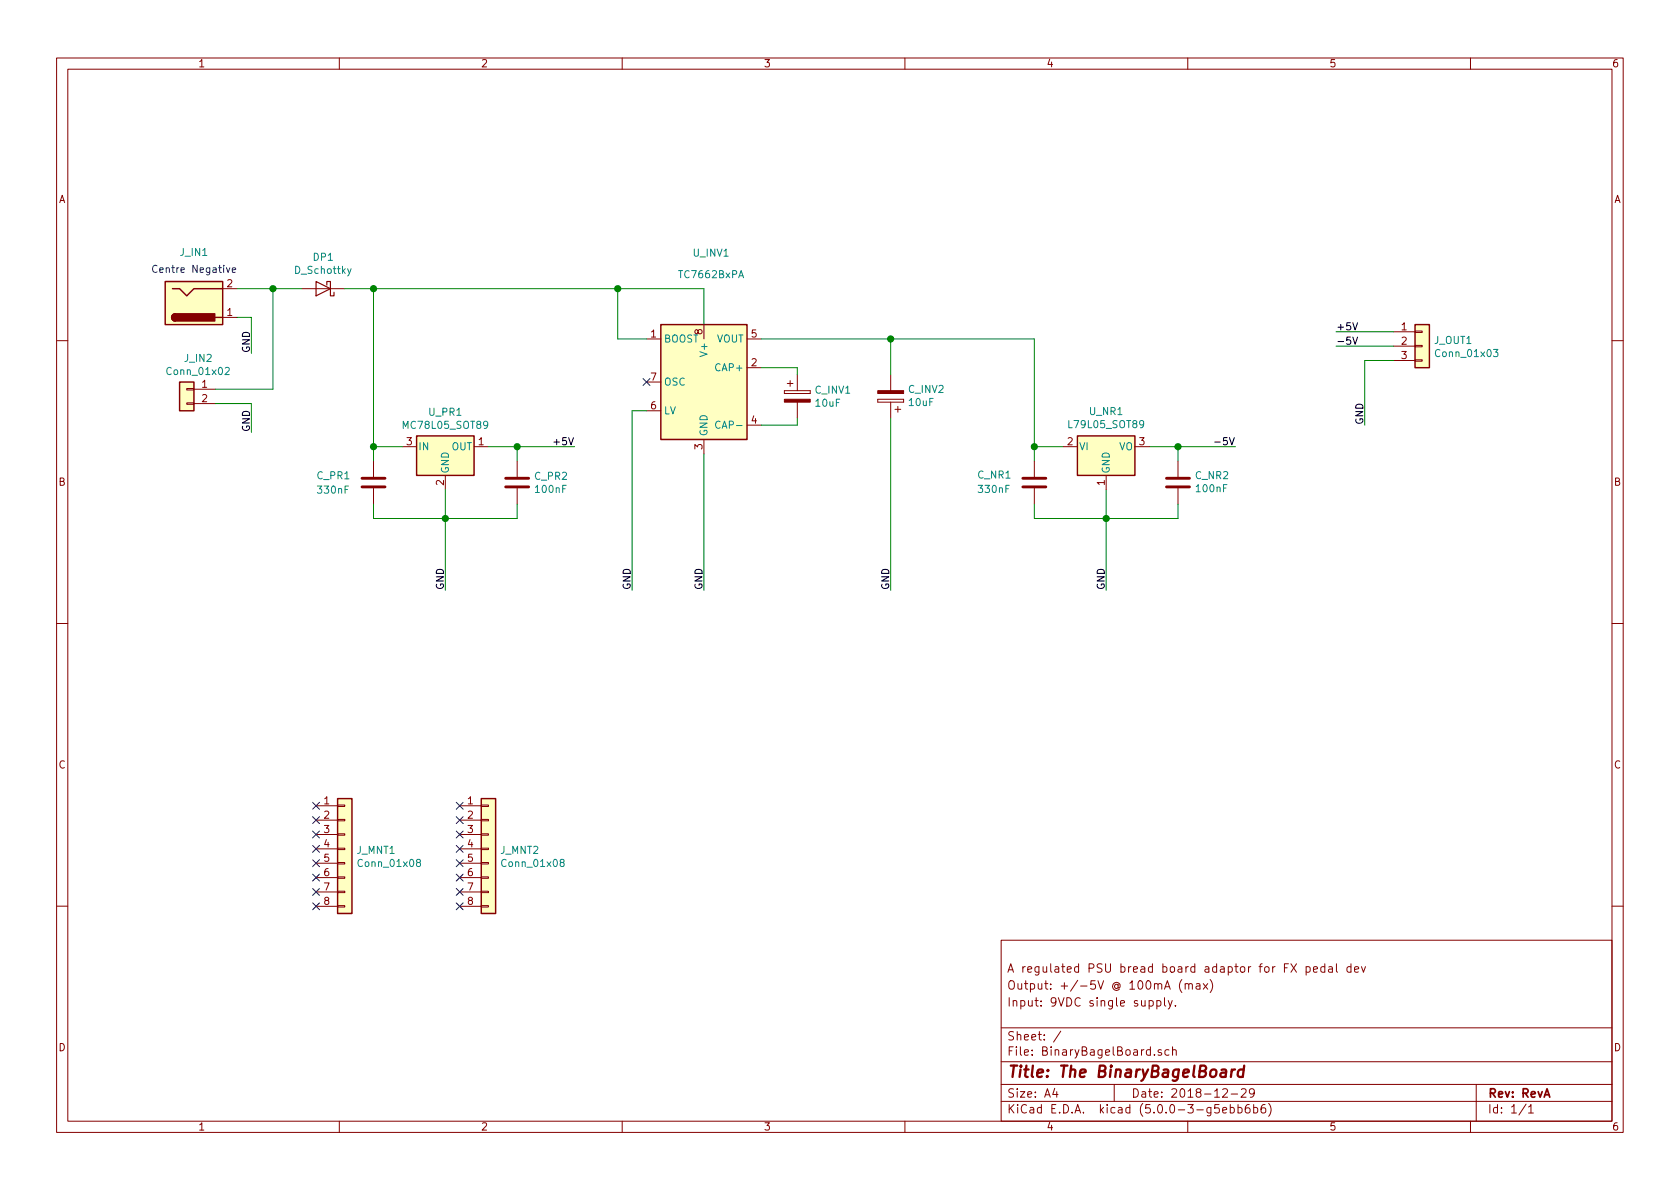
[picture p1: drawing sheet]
EESchema Schematic File Version 4
LIBS:BinaryBagelBoard-cache
EELAYER 26 0
EELAYER END
$Descr A4 11693 8268
encoding utf-8
Sheet 1 1
Title "The BinaryBagelBoard"
Date "2018-12-29"
Rev "RevA"
Comp ""
Comment1 "Input: 9VDC single supply. "
Comment2 "Output: +/-5V @ 100mA (max)"
Comment3 "A regulated PSU bread board adaptor for FX pedal dev"
Comment4 ""
$EndDescr
$Comp
L Converter_DCDC:TC7662BxPA U_INV1
U 1 1
P 4900 2650
F 0 "U_INV1" H 4950 3550 50  0000 C CNN
F 1 "TC7662BxPA" H 4950 3400 50  0000 C CNN
F 2 "Package_SO:SOIC-8_3.9x4.9mm_P1.27mm" H 5000 2550 50  0001 C CNN
F 3 "http://ww1.microchip.com/downloads/en/DeviceDoc/21469a.pdf" H 5000 2550 50  0001 C CNN
	1    4900 2650
	1    0    0    -1  
$EndComp
$Comp
L Regulator_Linear:MC78L05_SOT89 U_PR1
U 1 1
P 3100 3100
F 0 "U_PR1" H 3100 3342 50  0000 C CNN
F 1 "MC78L05_SOT89" H 3100 3251 50  0000 C CNN
F 2 "Package_TO_SOT_SMD:SOT-89-3_Handsoldering" H 3100 3300 50  0001 C CIN
F 3 "http://www.fairchildsemi.com/ds/LM/LM78L05A.pdf" H 3100 3050 50  0001 C CNN
	1    3100 3100
	1    0    0    -1  
$EndComp
$Comp
L Connector_Generic:Conn_01x03 J_OUT1
U 1 1
P 9900 2400
F 0 "J_OUT1" H 9980 2442 50  0000 L CNN
F 1 "Conn_01x03" H 9980 2351 50  0000 L CNN
F 2 "TerminalBlock:TerminalBlock_bornier-3_P5.08mm" H 9900 2400 50  0001 C CNN
F 3 "~" H 9900 2400 50  0001 C CNN
	1    9900 2400
	1    0    0    -1  
$EndComp
$Comp
L Connector:Barrel_Jack J_IN1
U 1 1
P 1350 2100
F 0 "J_IN1" H 1350 1750 50  0000 C CNN
F 1 "Barrel_Jack" H 1350 1750 50  0001 C CNN
F 2 "Connector_BarrelJack:BarrelJack_Horizontal" H 1400 2060 50  0001 C CNN
F 3 "~" H 1400 2060 50  0001 C CNN
	1    1350 2100
	1    0    0    1   
$EndComp
$Comp
L Connector_Generic:Conn_01x02 J_IN2
U 1 1
P 1300 2700
F 0 "J_IN2" H 1220 2917 50  0000 C CNN
F 1 "Conn_01x02" H 1220 2826 50  0000 C CNN
F 2 "TerminalBlock:TerminalBlock_bornier-2_P5.08mm" H 1300 2700 50  0001 C CNN
F 3 "~" H 1300 2700 50  0001 C CNN
	1    1300 2700
	-1   0    0    -1  
$EndComp
$Comp
L Device:C C_NR1
U 1 1
P 7200 3350
F 0 "C_NR1" H 6800 3300 50  0000 L CNN
F 1 "330nF" H 6800 3400 50  0000 L CNN
F 2 "Capacitor_SMD:C_0805_2012Metric_Pad1.15x1.40mm_HandSolder" H 7238 3200 50  0001 C CNN
F 3 "~" H 7200 3350 50  0001 C CNN
	1    7200 3350
	1    0    0    1   
$EndComp
Wire Wire Line
	3400 3100 3600 3100
$Comp
L Device:C C_NR2
U 1 1
P 8200 3350
F 0 "C_NR2" H 8085 3304 50  0000 R CNN
F 1 "100nF" H 8085 3395 50  0000 R CNN
F 2 "Capacitor_SMD:C_0805_2012Metric_Pad1.15x1.40mm_HandSolder" H 8238 3200 50  0001 C CNN
F 3 "~" H 8200 3350 50  0001 C CNN
	1    8200 3350
	-1   0    0    1   
$EndComp
$Comp
L Device:C C_PR2
U 1 1
P 3600 3350
F 0 "C_PR2" H 3715 3396 50  0000 L CNN
F 1 "100nF" H 3715 3305 50  0000 L CNN
F 2 "Capacitor_SMD:C_0805_2012Metric_Pad1.15x1.40mm_HandSolder" H 3638 3200 50  0001 C CNN
F 3 "~" H 3600 3350 50  0001 C CNN
	1    3600 3350
	1    0    0    -1  
$EndComp
$Comp
L Device:C C_PR1
U 1 1
P 2600 3350
F 0 "C_PR1" H 2200 3400 50  0000 L CNN
F 1 "330nF" H 2200 3300 50  0000 L CNN
F 2 "Capacitor_SMD:C_0805_2012Metric_Pad1.15x1.40mm_HandSolder" H 2638 3200 50  0001 C CNN
F 3 "~" H 2600 3350 50  0001 C CNN
	1    2600 3350
	1    0    0    -1  
$EndComp
Wire Wire Line
	2800 3100 2600 3100
Wire Wire Line
	4900 2000 4900 2250
Wire Wire Line
	1500 2700 1900 2700
Wire Wire Line
	1900 2700 1900 2000
Wire Wire Line
	1500 2800 1750 2800
Wire Wire Line
	1750 2800 1750 3000
Wire Wire Line
	4900 3150 4900 4100
$Comp
L Device:CP C_INV1
U 1 1
P 5550 2750
F 0 "C_INV1" H 5668 2796 50  0000 L CNN
F 1 "10uF" H 5668 2705 50  0000 L CNN
F 2 "Capacitor_SMD:CP_Elec_4x5.7" H 5588 2600 50  0001 C CNN
F 3 "~" H 5550 2750 50  0001 C CNN
	1    5550 2750
	1    0    0    -1  
$EndComp
Wire Wire Line
	5300 2550 5550 2550
Wire Wire Line
	5550 2550 5550 2600
Wire Wire Line
	5300 2950 5550 2950
Wire Wire Line
	5550 2950 5550 2900
Wire Wire Line
	8000 3100 8200 3100
Wire Wire Line
	7200 3200 7200 3100
Wire Wire Line
	7200 3100 7400 3100
Wire Wire Line
	8200 3200 8200 3100
Wire Wire Line
	2600 3100 2600 2000
Wire Wire Line
	2600 2000 4300 2000
Wire Wire Line
	5300 2350 6200 2350
Wire Wire Line
	7200 2350 7200 3100
Connection ~ 7200 3100
$Comp
L Device:CP C_INV2
U 1 1
P 6200 2750
F 0 "C_INV2" H 6082 2704 50  0000 R CNN
F 1 "10uF" H 6082 2795 50  0000 R CNN
F 2 "Capacitor_SMD:CP_Elec_4x5.7" H 6238 2600 50  0001 C CNN
F 3 "~" H 6200 2750 50  0001 C CNN
	1    6200 2750
	-1   0    0    1   
$EndComp
Wire Wire Line
	6200 2600 6200 2350
Connection ~ 6200 2350
Wire Wire Line
	6200 2350 7200 2350
Wire Wire Line
	6200 2900 6200 4100
Wire Wire Line
	4500 2350 4300 2350
Wire Wire Line
	4300 2350 4300 2000
Connection ~ 4300 2000
Wire Wire Line
	4300 2000 4900 2000
Wire Wire Line
	4500 2850 4400 2850
Wire Wire Line
	4400 2850 4400 4100
NoConn ~ 4500 2650
Wire Wire Line
	7200 3500 7200 3600
Wire Wire Line
	7200 3600 7700 3600
Wire Wire Line
	8200 3600 8200 3500
Wire Wire Line
	7700 3400 7700 3600
Connection ~ 7700 3600
Wire Wire Line
	7700 3600 8200 3600
Wire Wire Line
	7700 3600 7700 4100
Wire Wire Line
	3100 3400 3100 3600
Wire Wire Line
	3600 3500 3600 3600
Wire Wire Line
	3600 3600 3100 3600
Connection ~ 3100 3600
Wire Wire Line
	3100 3600 3100 4100
Wire Wire Line
	2600 3500 2600 3600
Wire Wire Line
	2600 3600 3100 3600
Wire Wire Line
	2600 3200 2600 3100
Connection ~ 2600 3100
Wire Wire Line
	3600 3100 3600 3200
Text Label 3100 4100 1    50   ~ 0
GND
Text Label 4400 4100 1    50   ~ 0
GND
Text Label 4900 4100 1    50   ~ 0
GND
Text Label 6200 4100 1    50   ~ 0
GND
Text Label 7700 4100 1    50   ~ 0
GND
Text Label 1750 3000 1    50   ~ 0
GND
Text Label 1750 2450 1    50   ~ 0
GND
Text Label 9500 2950 1    50   ~ 0
GND
Wire Wire Line
	9500 2950 9500 2500
Wire Wire Line
	9500 2500 9700 2500
Wire Wire Line
	9700 2400 9300 2400
Wire Wire Line
	9700 2300 9300 2300
Text Label 9300 2300 0    50   ~ 0
+5V
Text Label 9300 2400 0    50   ~ 0
-5V
Wire Wire Line
	3600 3100 4000 3100
Connection ~ 3600 3100
Text Label 4000 3100 2    50   ~ 0
+5V
Wire Wire Line
	8200 3100 8600 3100
Connection ~ 8200 3100
Text Label 8600 3100 2    50   ~ 0
-5V
$Comp
L Connector_Generic:Conn_01x08 J_MNT1
U 1 1
P 2400 5900
F 0 "J_MNT1" H 2480 5892 50  0000 L CNN
F 1 "Conn_01x08" H 2480 5801 50  0000 L CNN
F 2 "Connector_PinHeader_2.54mm:PinHeader_1x08_P2.54mm_Vertical" H 2400 5900 50  0001 C CNN
F 3 "~" H 2400 5900 50  0001 C CNN
	1    2400 5900
	1    0    0    -1  
$EndComp
$Comp
L Connector_Generic:Conn_01x08 J_MNT2
U 1 1
P 3400 5900
F 0 "J_MNT2" H 3480 5892 50  0000 L CNN
F 1 "Conn_01x08" H 3480 5801 50  0000 L CNN
F 2 "Connector_PinHeader_2.54mm:PinHeader_1x08_P2.54mm_Vertical" H 3400 5900 50  0001 C CNN
F 3 "~" H 3400 5900 50  0001 C CNN
	1    3400 5900
	1    0    0    -1  
$EndComp
NoConn ~ 3200 5600
NoConn ~ 3200 5700
NoConn ~ 3200 5800
NoConn ~ 3200 5900
NoConn ~ 3200 6000
NoConn ~ 3200 6100
NoConn ~ 3200 6200
NoConn ~ 3200 6300
NoConn ~ 2200 6300
NoConn ~ 2200 6200
NoConn ~ 2200 6100
NoConn ~ 2200 6000
NoConn ~ 2200 5900
NoConn ~ 2200 5800
NoConn ~ 2200 5700
NoConn ~ 2200 5600
Wire Wire Line
	1650 2200 1750 2200
Wire Wire Line
	1750 2200 1750 2450
Wire Wire Line
	1650 2000 1900 2000
Text Notes 1050 1900 0    50   ~ 0
Centre Negative
$Comp
L Device:D_Schottky DP1
U 1 1
P 2250 2000
F 0 "DP1" H 2250 1784 50  0000 C CNN
F 1 "D_Schottky" H 2250 1875 50  0000 C CNN
F 2 "Diode_SMD:D_SOD-123" H 2250 2000 50  0001 C CNN
F 3 "~" H 2250 2000 50  0001 C CNN
	1    2250 2000
	-1   0    0    1   
$EndComp
Wire Wire Line
	1900 2000 2100 2000
Connection ~ 1900 2000
Wire Wire Line
	2400 2000 2600 2000
Connection ~ 2600 2000
$Comp
L Regulator_Linear:L79L05_SOT89 U_NR1
U 1 1
P 7700 3100
F 0 "U_NR1" H 7700 2858 50  0000 C CNN
F 1 "L79L05_SOT89" H 7700 2949 50  0000 C CNN
F 2 "Package_TO_SOT_SMD:SOT-89-3" H 7700 2900 50  0001 C CIN
F 3 "http://www.farnell.com/datasheets/1827870.pdf" H 7700 3100 50  0001 C CNN
	1    7700 3100
	1    0    0    1   
$EndComp
$EndSCHEMATC
